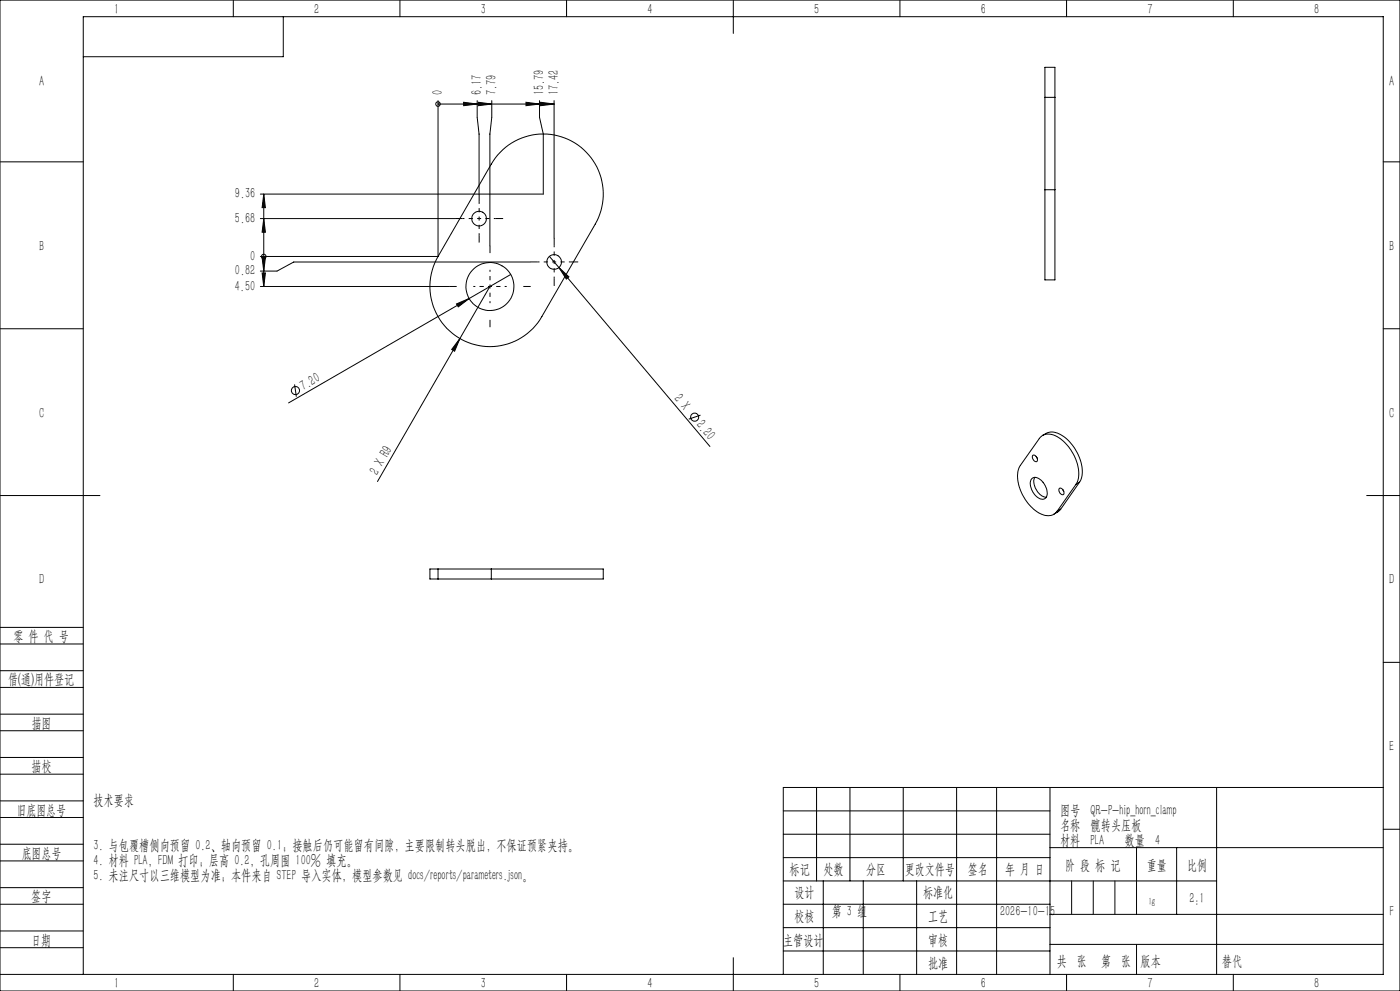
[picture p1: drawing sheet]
<svg xmlns="http://www.w3.org/2000/svg" width="420mm" height="297mm" viewBox="0 0 420 297" stroke-linecap="round" stroke-linejoin="round" font-family="sans-serif">
<g fill="none" stroke="#000" stroke-width=".3">
<path d="M0 0h420v297h-420zM70 0v5M85 5v12h-60M120 0v5M170 0v5M220 0v10M270 0v5M320 0v5M370 0v5M131.4 31.2h.1M131.4 30.2v46.7M131.4 31.2h34.8"/>
<path d="M139.1 30.7l4.1 .5-4.1 .5zM143.2 30.2v5l.5 5v18.1M143.5 30.7l4 .5-4 .5zM147.5 30.2v5l-.5 5v33.5M157.8 30.7l4.1 .5-4.1 .5zM161.9 30.2v5l1.1 5v18h-84.9M162.2 30.7l4 .5-4 .5zM166.2 30.2v41.1M313.5 29.2v-9h3v9M313.5 29.2h3M313.5 29.2v27.7M316.5 29.2v27.7"/>
<path d="M0 48.5h25M79.1 58.2l.5 4h-1zM79.1 58.2v27.7M150.1 45.6a18 18 0 0 1 23.7-1.8 18 18 0 0 1 4.8 23.4l-16 27.7a18 18 0 0 1-24.6 6.6 18 18 0 0 1-6.6-24.6l16-27.7zM313.5 56.9v27h3v-27M313.5 56.9h3M415 48.5h5M78.1 76.9h53.3M78.1 65.5h58.4M78.6 77.2h1l-.5 4zM79.1 76.9h.1M79.1 65.5l.5 4.1h-1z"/>
<path d="M159 78.5h-70.9l-5 2.7h-5M164.8 76.8l2.9 3.4M0 98.5h25M78.1 85.9h56.7M78.6 81.8h1l-.5 4.1zM136.9 91.1l3.9-1.6-3.3 2.5zM140.8 89.5l-54.2 31.3M147 85.9l-9 15.6M153.2 82.3l-12.4 7.2M167.7 80.2l3 2.8-.8 .6zM167.7 80.2l45.3 53.6M415 98.5h5"/>
<path d="M88.4 115.2l.5 3.7M138 101.5l-1.6 3.8-.9-.6zM138 101.5l-24.8 42.8M210.1 124.4l-3.5 1.2M309.8 136.5a1.12 1.12 0 0 1 1.2 .6 1.12 1.12 0 0 1-.1 1.3l-.7-.3-.3-.5zM310.9 136.8l.2 .5M312.8 130.5l1-.6a5.8 5.8 0 0 1 6.5 1.9 13.1 13.1 0 0 1 4.1 11.4l-.6 1.3M0 148.5h30M309.6 143.4a2.59 2.59 0 0 1 3.5 1.4 3.8 3.8 0 0 1 .5 4.6 2.74 2.74 0 0 1-3.5-1.7 3.7 3.7 0 0 1-.5-4.3zM310.4 143a4.8 4.8 0 0 0 3.5 6M317.7 146.4a1.18 1.18 0 0 1 1.2 .4 1.18 1.18 0 0 1 .3 1.2l-.1 .1a1.21 1.21 0 0 1-1.2-.4 1.21 1.21 0 0 1-.2-1.3zM318.2 152.6l-.7 .7-1.4 .8"/>
<path d="M318.2 152.6l-1.1 .6M318.8 146.7l.3 .5M322.8 145.2a9.5 9.5 0 0 0-1-9.4 10.2 10.2 0 0 0-7.2-5.7 2.99 2.99 0 0 0-2.8 1.3l-5.7 8.1a9.5 9.5 0 0 0 1 9.3 10.2 10.2 0 0 0 7.2 5.7 3.1 3.1 0 0 0 2.8-1.3M322.8 145.2l-5.7 8M323.8 144.5l-1 .7M323.8 144.5l-5.6 8.1M410 148.5h10M131.4 170.5h-2.4v3h2.4M131.4 170.5v3M131.4 173.5h16M131.4 170.5h16M147.4 170.5h33.6v3h-33.6"/>
<path d="M147.4 170.5v3M0 193h25M0 188h25M415 198.5h5M0 206h25M0 201h25M0 219h25M0 214h25M0 232h25M0 227h25M245 236v28M255 236v28"/>
<path d="M271 236v28M287 236v56M299 236v56M315 236v56M365 236v56M415 236h-180v56M0 245h25M0 240h25M0 258h25M0 253h25M235 243h80M235 250h80"/>
<path d="M235 257h80M315 254h100M341 254v20M353 254v20M415 248.5h5M0 271h25M0 266h25M0 279h25M235 271h80M235 264h130M235 278h80M247 264v28"/>
<path d="M259 264v28M275 264v28M315 274h100M0 284h25M0 292h415v-287h-390v287M70 292v5M120 292v5M170 292v5M220 287v10M235 285h80M270 292v5M315 283h100"/>
<path d="M320 292v5M370 292v5"/>
<circle cx="131.4" cy="31.2" r=".69"/>
<circle cx="79.1" cy="76.9" r=".68"/>
<circle cx="143.7" cy="65.5" r="2.19"/>
<circle cx="166.2" cy="78.5" r="2.21"/>
<circle cx="147" cy="85.9" r="7.2"/>
<circle cx="88.6" cy="117" r="1.2"/>
<circle cx="208.4" cy="125" r="1.21"/>
</g>
<path d="M321.5 264v10M328 264v10M334.5 264v10M341 283v9" fill="none" stroke="#0a0605" stroke-width=".3"/>
<path d="M139.1 30.7l4.1 .5-4.1 .5zM143.5 30.7l4 .5-4 .5zM157.8 30.7l4.1 .5-4.1 .5zM162.2 30.7l4 .5-4 .5zM79.1 58.2l.5 4h-1zM79.1 65.5l.5 4.1h-1zM78.6 77.2h1l-.5 4zM78.6 81.8h1l-.5 4.1zM136.9 91.1l3.9-1.6-3.3 2.5zM167.7 80.2l3 2.8-.8 .6zM138 101.5l-1.6 3.8-.9-.6z" fill="#000"/>
<path d="M143.7 65.5v-5M143.7 65.5h-5M143.7 65.5v5M143.7 65.5h5M166.3 78.5v-5M166.3 78.5h-5M166.3 78.5v5M166.3 78.5h5M147 85.9v-5M147 85.9h-5M147 85.9v5M147 85.9h5" fill="none" stroke="#000" stroke-width=".3" stroke-dasharray="30.5 1.3 1.3 1.3" stroke-dashoffset="29.9" stroke-linecap="butt"/>
<path d="M138.7 65.5h-2.2M143.7 60.5v-2.2M143.7 70.5v2.2M147 75.9v-2.2M148.7 65.5h2.2M161.3 78.5h-2.2M166.3 73.5v-2.2M171.3 78.5h2.2M137 85.9h-2.2M147 95.9v2.2M157 85.9h2.2M166.3 83.5v2.2" fill="none" stroke="#000" stroke-width=".3" stroke-dasharray="30.5 1.3 1.3 1.3" stroke-linecap="butt"/>
<g font-size="4.4">
<text x="34.2" y="4.2">1</text>
<text x="94.2" y="4.2">2</text>
<text x="144.2" y="4.2">3</text>
<text x="194.2" y="4.2">4</text>
<text x="244.2" y="4.2">5</text>
<text x="294.2" y="4.2">6</text>
<text x="344.2" y="4.2">7</text>
<text x="394.2" y="4.2">8</text>
<text x="11.7" y="25.9">A</text>
<text x="132.7" y="28.6" transform="rotate(-90 132.7 28.6)">0</text>
<text x="144.5" y="28.6" transform="rotate(-90 144.5 28.6)">6.17</text>
<text x="148.9" y="28.6" transform="rotate(-90 148.9 28.6)">7.79</text>
<text x="163.2" y="28.6" transform="rotate(-90 163.2 28.6)">15.79</text>
<text x="167.6" y="28.6" transform="rotate(-90 167.6 28.6)">17.42</text>
<text x="416.7" y="25.9">A</text>
<text x="70.5" y="59.4">9.36</text>
<text x="70.5" y="66.8">5.68</text>
<text x="11.7" y="75.1">B</text>
<text x="416.7" y="75.1">B</text>
<text x="70.5" y="82.5">0.82</text>
<text x="75.1" y="78.1">0</text>
<text x="70.5" y="87.1">4.50</text>
<text x="91" y="117.2" transform="rotate(-30 91 117.2)">7.20</text>
<text x="202.1" y="119.5" transform="rotate(50 202.1 119.5)">2 X</text>
<text x="11.7" y="125.1">C</text>
<text x="416.7" y="125.1">C</text>
<text x="208.7" y="127.4" transform="rotate(50 208.7 127.4)">2.20</text>
<text x="113.3" y="142.6" transform="rotate(-60 113.3 142.6)">2 X R9</text>
<text x="11.7" y="175.1">D</text>
<text x="416.7" y="175.1">D</text>
<text x="4" y="192">零 件 代 号</text>
<text x="2.5" y="205.1">借(通)用件登记</text>
<text x="9.5" y="218.1">描图</text>
<text x="416.7" y="225.1">E</text>
<text x="9.5" y="231.1">描校</text>
<text x="5" y="244.2">旧底图总号</text>
<text x="28" y="241.1">技术要求</text>
<text x="318" y="244.1">图号 QR-P-hip_horn_clamp</text>
<text x="318" y="248.6">名称 髋转头压板</text>
<text x="6.5" y="257.2">底图总号</text>
<text x="28" y="254.6">3. 与包覆槽侧向预留 0.2、轴向预留 0.1；接触后仍可能留有间隙，主要限制转头脱出，不保证预紧夹持。</text>
<text x="318" y="253.1">材料 PLA</text>
<text x="337.4" y="253.1">数量 4</text>
<text x="28" y="259.1">4. 材料 PLA，FDM 打印；层高 0.2，孔周围 100% 填充。</text>
<text x="28" y="263.6">5. 未注尺寸以三维模型为准；本件来自 STEP 导入实体，模型参数见 docs/reports/parameters.json。</text>
<text x="236.9" y="261.9">标记</text>
<text x="247.1" y="261.9">处数</text>
<text x="259.9" y="261.9">分区</text>
<text x="271.5" y="261.9">更改文件号</text>
<text x="290.4" y="261.9">签名</text>
<text x="301.5" y="261.9">年 月 日</text>
<text x="319.5" y="260.6">阶 段 标 记</text>
<text x="344" y="260.6">重量</text>
<text x="356.1" y="260.6">比例</text>
<text x="238.3" y="268.9">设计</text>
<text x="276.9" y="268.9">标准化</text>
<text x="9.4" y="270.1">签字</text>
<text x="249.5" y="274.6">第 3 组</text>
<text x="300" y="274.6">2026-10-15</text>
<text x="356.8" y="270.7">2:1</text>
<text x="416.8" y="274.4">F</text>
<text x="238.3" y="276.1">校核</text>
<text x="278.4" y="276">工艺</text>
<text x="9.4" y="283.2">日期</text>
<text x="234.9" y="283.3">主管设计</text>
<text x="278.4" y="283.3">审核</text>
<text x="278.4" y="290.2">批准</text>
<text x="317.1" y="289.4">共 张</text>
<text x="330.3" y="289.4">第 张</text>
<text x="342.1" y="289.4">版本</text>
<text x="34.2" y="296.2">1</text>
<text x="94.2" y="296.2">2</text>
<text x="144.2" y="296.2">3</text>
<text x="194.2" y="296.2">4</text>
<text x="244.2" y="296.2">5</text>
<text x="294.2" y="296.2">6</text>
<text x="344.2" y="296.2">7</text>
<text x="394.2" y="296.2">8</text>
</g>
<text font-size="4.4" fill="#0a0605" x="366.6" y="289.4">替代</text>
<text font-size="3.1" x="344.5" y="271.1">1g</text>
</svg>
